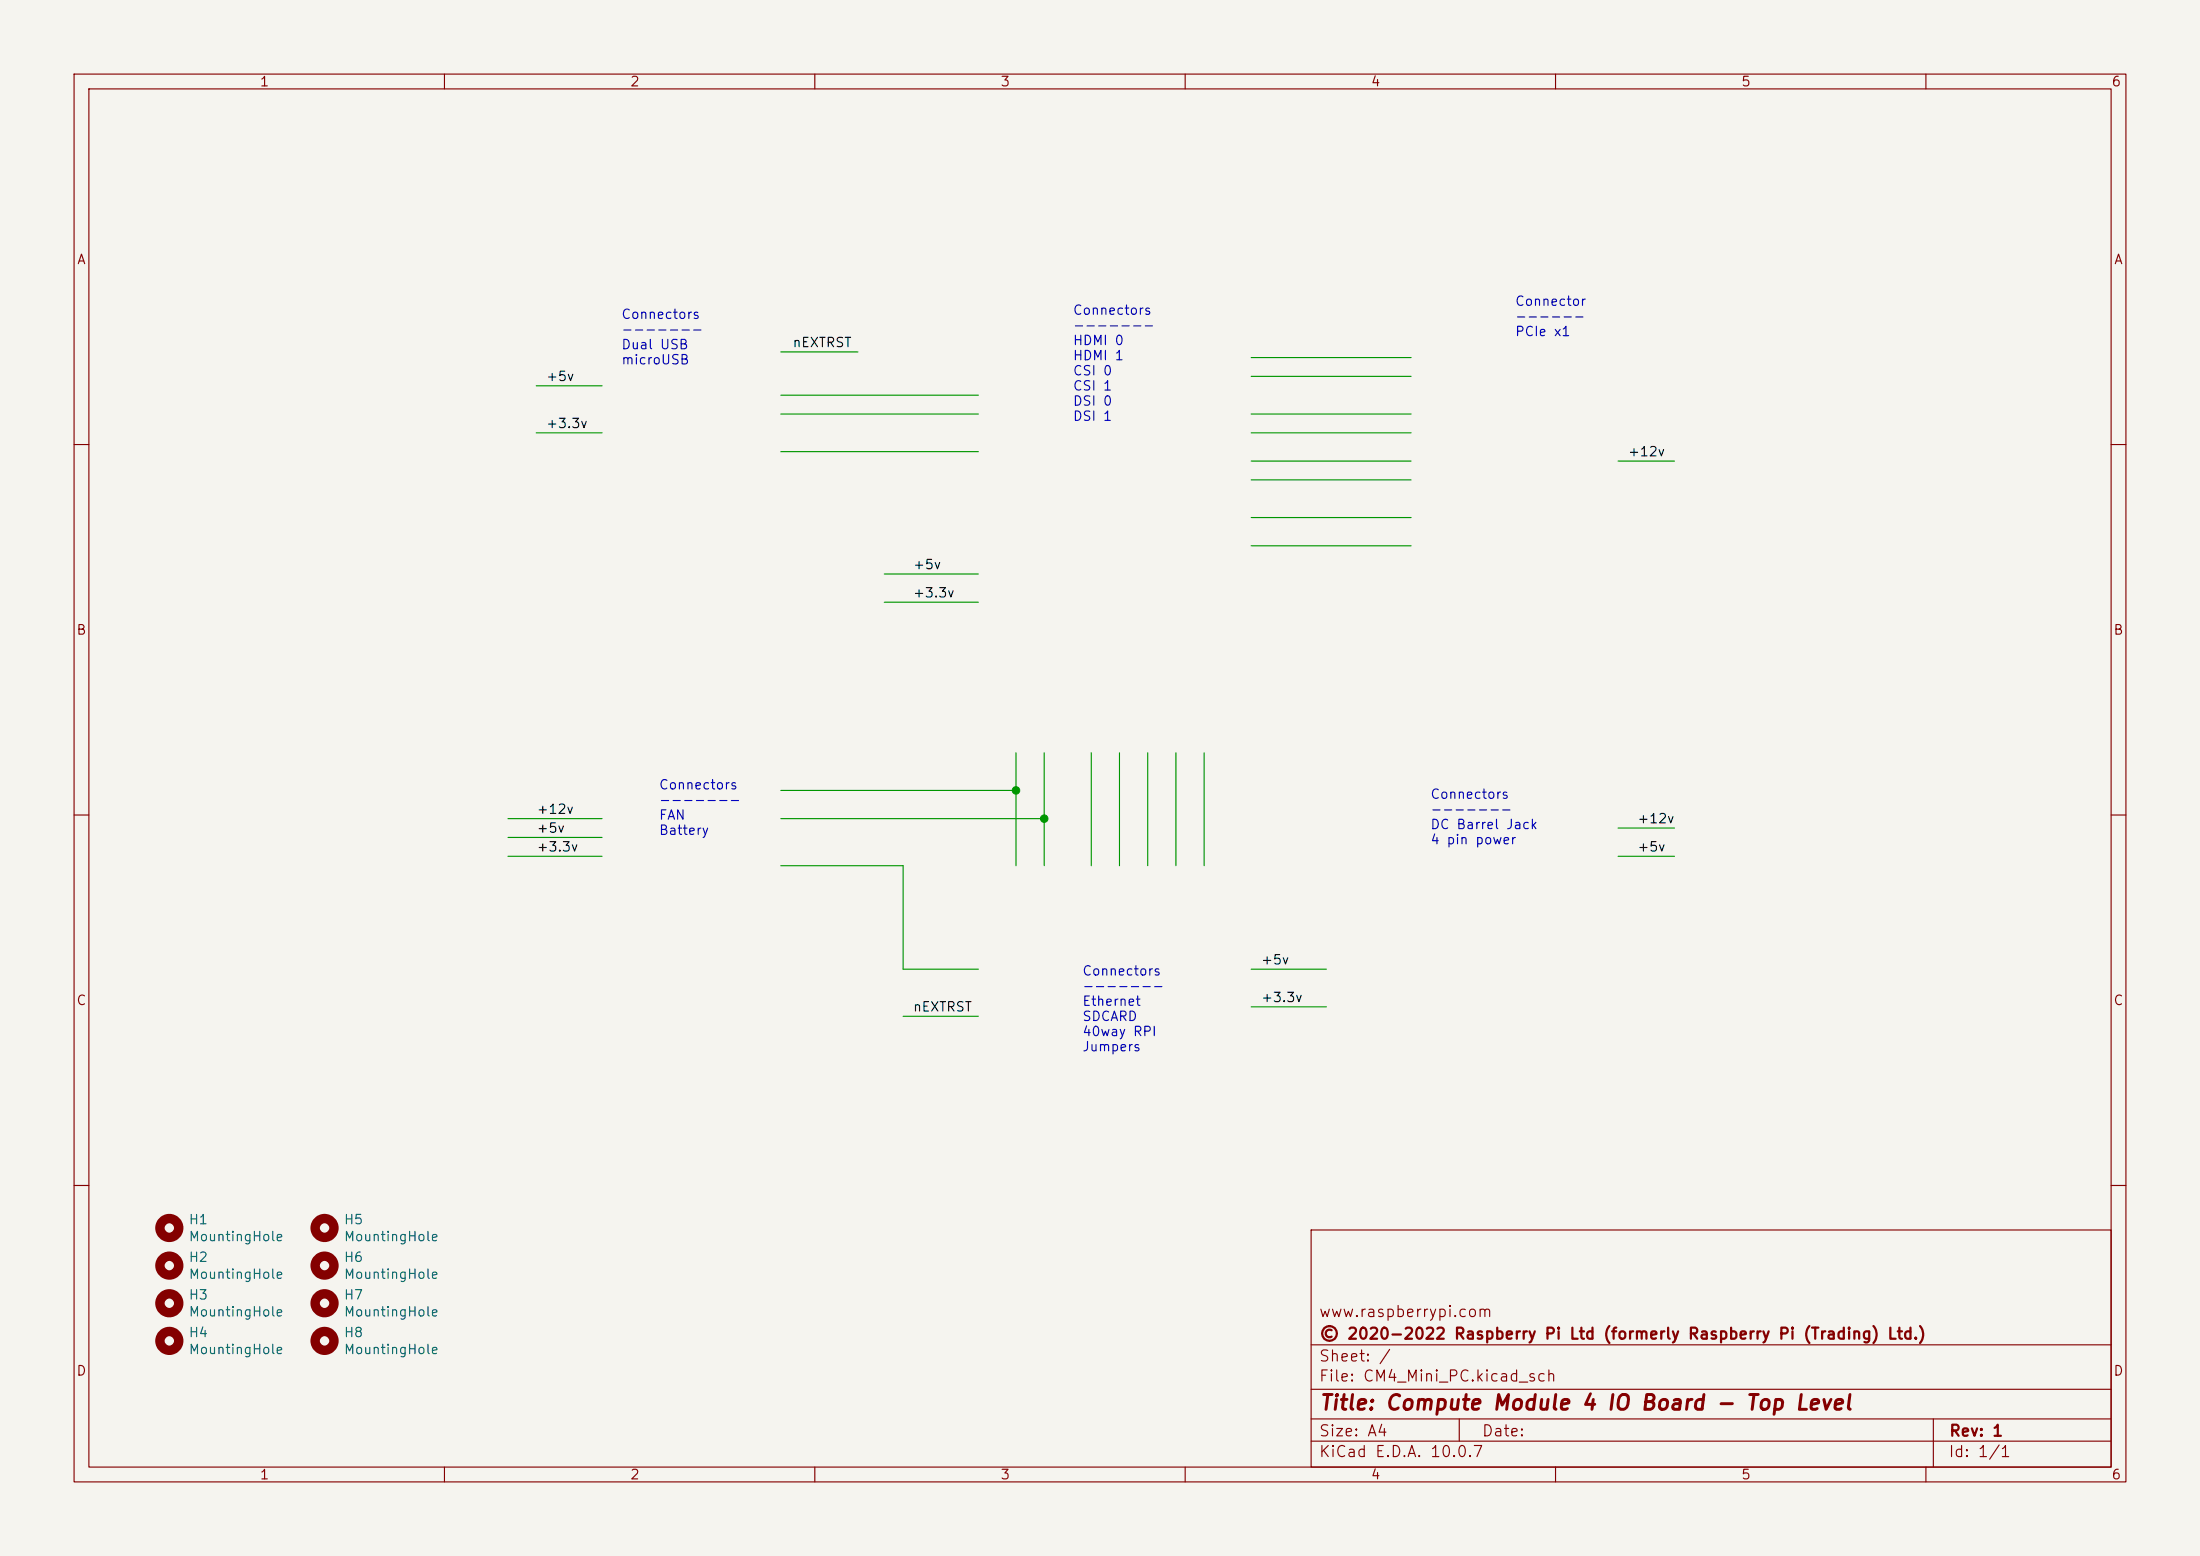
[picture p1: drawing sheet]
(kicad_sch
 (version 20260306)
 (generator "eeschema")
 (generator_version "10.0")
 (paper "A4")
 (title_block
  (title "Compute Module 4 IO Board - Top Level")
  (rev "1")
  (company "© 2020-2022 Raspberry Pi Ltd (formerly Raspberry Pi (Trading) Ltd.)")
  (comment 1 "www.raspberrypi.com"))
 (lib_symbols
  (symbol "Mechanical:MountingHole" (exclude_from_sim no) (in_bom yes) (on_board yes)
   (in_pos_files yes)
   (duplicate_pin_numbers_are_jumpers no)
   (property "Reference" "H" (at 0 5.08 0) (show_name no) (do_not_autoplace no) (effects (font (size 1.27 1.27))))
   (property "Value" "MountingHole" (at 0 3.175 0) (show_name no) (do_not_autoplace no) (effects (font (size 1.27 1.27))))
   (property "Footprint" "" (at 0 0 0) (show_name no) (do_not_autoplace no) (hide yes) (effects (font (size 1.27 1.27))))
   (property "Datasheet" "" (at 0 0 0) (show_name no) (do_not_autoplace no) (hide yes) (effects (font (size 1.27 1.27))))
   (property "Description" "Mounting Hole without connection" (at 0 0 0) (show_name no) (do_not_autoplace no) (hide yes) (effects (font (size 1.27 1.27))))
   (symbol "MountingHole_0_1"
    (circle (center 0 0) (radius 1.27) (stroke (width 1.27) (type default)) (fill (type none))))
   (embedded_fonts no)))
 (text "Connectors\n-------\nFAN\nBattery"
  (exclude_from_sim no)
  (at 88.9 113.03 0)
  (effects (font (size 1.27 1.27)) (justify left bottom)))
 (text "Connector\n------\nPCIe x1"
  (exclude_from_sim no)
  (at 204.47 45.72 0)
  (effects (font (size 1.27 1.27)) (justify left bottom)))
 (text "Connectors\n-------\nDC Barrel Jack\n4 pin power"
  (exclude_from_sim no)
  (at 193.04 114.3 0)
  (effects (font (size 1.27 1.27)) (justify left bottom)))
 (text "Connectors\n-------\nDual USB\nmicroUSB"
  (exclude_from_sim no)
  (at 83.82 49.53 0)
  (effects (font (size 1.27 1.27)) (justify left bottom)))
 (text "Connectors\n-------\nEthernet\nSDCARD\n40way RPI\nJumpers"
  (exclude_from_sim no)
  (at 146.05 142.24 0)
  (effects (font (size 1.27 1.27)) (justify left bottom)))
 (text "Connectors\n-------\nHDMI 0\nHDMI 1\nCSI 0\nCSI 1\nDSI 0\nDSI 1"
  (exclude_from_sim no)
  (at 144.78 57.15 0)
  (effects (font (size 1.27 1.27)) (justify left bottom)))
 (junction
  (at 140.97 110.49)
  (diameter 1.016)
  (color 0 0 0 0))
 (junction
  (at 137.16 106.68)
  (diameter 1.016)
  (color 0 0 0 0))
 (wire
  (pts (xy 81.28 52.07) (xy 72.39 52.07))
  (stroke (width 0) (type solid)))
 (wire
  (pts (xy 168.91 55.88) (xy 190.5 55.88))
  (stroke (width 0) (type solid)))
 (wire
  (pts (xy 105.41 47.498) (xy 115.824 47.498))
  (stroke (width 0) (type solid)))
 (wire
  (pts (xy 168.91 69.85) (xy 190.5 69.85))
  (stroke (width 0) (type solid)))
 (wire
  (pts (xy 151.13 116.84) (xy 151.13 101.6))
  (stroke (width 0) (type solid)))
 (wire
  (pts (xy 137.16 101.6) (xy 137.16 106.68))
  (stroke (width 0) (type solid)))
 (wire
  (pts (xy 162.56 116.84) (xy 162.56 101.6))
  (stroke (width 0) (type solid)))
 (wire
  (pts (xy 147.32 101.6) (xy 147.32 116.84))
  (stroke (width 0) (type solid)))
 (wire
  (pts (xy 168.91 135.89) (xy 179.07 135.89))
  (stroke (width 0) (type solid)))
 (wire
  (pts (xy 105.41 55.88) (xy 132.08 55.88))
  (stroke (width 0) (type solid)))
 (wire
  (pts (xy 140.97 110.49) (xy 140.97 101.6))
  (stroke (width 0) (type solid)))
 (wire
  (pts (xy 168.91 58.42) (xy 190.5 58.42))
  (stroke (width 0) (type solid)))
 (wire
  (pts (xy 105.41 110.49) (xy 140.97 110.49))
  (stroke (width 0) (type solid)))
 (wire
  (pts (xy 137.16 106.68) (xy 137.16 116.84))
  (stroke (width 0) (type solid)))
 (wire
  (pts (xy 168.91 50.8) (xy 190.5 50.8))
  (stroke (width 0) (type solid)))
 (wire
  (pts (xy 119.38 77.47) (xy 132.08 77.47))
  (stroke (width 0) (type solid)))
 (wire
  (pts (xy 168.91 64.77) (xy 190.5 64.77))
  (stroke (width 0) (type solid)))
 (wire
  (pts (xy 81.28 58.42) (xy 72.39 58.42))
  (stroke (width 0) (type solid)))
 (wire
  (pts (xy 218.44 62.23) (xy 226.06 62.23))
  (stroke (width 0) (type solid)))
 (wire
  (pts (xy 218.44 111.76) (xy 226.06 111.76))
  (stroke (width 0) (type solid)))
 (wire
  (pts (xy 105.41 106.68) (xy 137.16 106.68))
  (stroke (width 0) (type solid)))
 (wire
  (pts (xy 68.58 113.03) (xy 81.28 113.03))
  (stroke (width 0) (type solid)))
 (wire
  (pts (xy 158.75 101.6) (xy 158.75 116.84))
  (stroke (width 0) (type solid)))
 (wire
  (pts (xy 105.41 116.84) (xy 121.92 116.84))
  (stroke (width 0) (type solid)))
 (wire
  (pts (xy 154.94 116.84) (xy 154.94 101.6))
  (stroke (width 0) (type solid)))
 (wire
  (pts (xy 105.41 60.96) (xy 132.08 60.96))
  (stroke (width 0) (type solid)))
 (wire
  (pts (xy 81.28 115.57) (xy 68.58 115.57))
  (stroke (width 0) (type solid)))
 (wire
  (pts (xy 132.08 81.28) (xy 119.38 81.28))
  (stroke (width 0) (type solid)))
 (wire
  (pts (xy 179.07 130.81) (xy 168.91 130.81))
  (stroke (width 0) (type solid)))
 (wire
  (pts (xy 168.91 73.66) (xy 190.5 73.66))
  (stroke (width 0) (type solid)))
 (wire
  (pts (xy 168.91 62.23) (xy 190.5 62.23))
  (stroke (width 0) (type solid)))
 (wire
  (pts (xy 105.41 53.34) (xy 132.08 53.34))
  (stroke (width 0) (type solid)))
 (wire
  (pts (xy 218.44 115.57) (xy 226.06 115.57))
  (stroke (width 0) (type solid)))
 (wire
  (pts (xy 68.58 110.49) (xy 81.28 110.49))
  (stroke (width 0) (type solid)))
 (wire
  (pts (xy 121.92 137.16) (xy 132.08 137.16))
  (stroke (width 0) (type solid)))
 (wire
  (pts (xy 168.91 48.26) (xy 190.5 48.26))
  (stroke (width 0) (type solid)))
 (wire
  (pts (xy 121.92 130.81) (xy 121.92 116.84))
  (stroke (width 0) (type solid)))
 (wire
  (pts (xy 140.97 116.84) (xy 140.97 110.49))
  (stroke (width 0) (type solid)))
 (wire
  (pts (xy 132.08 130.81) (xy 121.92 130.81))
  (stroke (width 0) (type solid)))
 (label "+5v"
  (at 220.98 115.57 0)
  (effects (font (size 1.27 1.27)) (justify left bottom)))
 (label "+12v"
  (at 72.39 110.49 0)
  (effects (font (size 1.27 1.27)) (justify left bottom)))
 (label "+5v"
  (at 170.18 130.81 0)
  (effects (font (size 1.27 1.27)) (justify left bottom)))
 (label "+5v"
  (at 123.19 77.47 0)
  (effects (font (size 1.27 1.27)) (justify left bottom)))
 (label "+5v"
  (at 72.39 113.03 0)
  (effects (font (size 1.27 1.27)) (justify left bottom)))
 (label "+3.3v"
  (at 73.66 58.42 0)
  (effects (font (size 1.27 1.27)) (justify left bottom)))
 (label "+12v"
  (at 220.98 111.76 0)
  (effects (font (size 1.27 1.27)) (justify left bottom)))
 (label "+3.3v"
  (at 72.39 115.57 0)
  (effects (font (size 1.27 1.27)) (justify left bottom)))
 (label "+3.3v"
  (at 170.18 135.89 0)
  (effects (font (size 1.27 1.27)) (justify left bottom)))
 (label "+5v"
  (at 73.66 52.07 0)
  (effects (font (size 1.27 1.27)) (justify left bottom)))
 (label "nEXTRST"
  (at 106.934 47.498 0)
  (effects (font (size 1.27 1.27)) (justify left bottom)))
 (label "+3.3v"
  (at 123.19 81.28 0)
  (effects (font (size 1.27 1.27)) (justify left bottom)))
 (label "+12v"
  (at 219.71 62.23 0)
  (effects (font (size 1.27 1.27)) (justify left bottom)))
 (label "nEXTRST"
  (at 123.19 137.16 0)
  (effects (font (size 1.27 1.27)) (justify left bottom)))
 (symbol
  (lib_id "Mechanical:MountingHole")
  (at 22.86 180.975 0)
  (unit 1)
  (body_style 1)
  (exclude_from_sim no)
  (in_bom yes)
  (on_board yes)
  (in_pos_files yes)
  (dnp no)
  (property "Reference" "H4" (at 25.4 179.832 0) (show_name no) (do_not_autoplace no) (effects (font (size 1.27 1.27)) (justify left)))
  (property "Value" "MountingHole" (at 25.4 182.118 0) (show_name no) (do_not_autoplace no) (effects (font (size 1.27 1.27)) (justify left)))
  (property "Footprint" "MountingHole:MountingHole_2.7mm_M2.5" (at 22.86 180.975 0) (hide yes) (show_name no) (do_not_autoplace no) (effects (font (size 1.27 1.27))))
  (property "Datasheet" "" (at 22.86 180.975 0) (hide yes) (show_name no) (do_not_autoplace no) (effects (font (size 1.27 1.27))))
  (property "Description" "" (at 22.86 180.975 0) (show_name no) (do_not_autoplace no) (effects (font (size 1.27 1.27))))
  (property "Field4" "nf" (at 22.86 180.975 0) (hide yes) (show_name no) (do_not_autoplace no) (effects (font (size 1.27 1.27))))
  (property "Field5" "nf" (at 22.86 180.975 0) (hide yes) (show_name no) (do_not_autoplace no) (effects (font (size 1.27 1.27))))
  (property "Field6" "nf" (at 22.86 180.975 0) (hide yes) (show_name no) (do_not_autoplace no) (effects (font (size 1.27 1.27))))
  (property "Field7" "nf" (at 22.86 180.975 0) (hide yes) (show_name no) (do_not_autoplace no) (effects (font (size 1.27 1.27))))
  (property "Part Description" "M2.5 mounting hole" (at 22.86 180.975 0) (hide yes) (show_name no) (do_not_autoplace no) (effects (font (size 1.27 1.27)))))
 (symbol
  (lib_id "Mechanical:MountingHole")
  (at 22.86 175.895 0)
  (unit 1)
  (body_style 1)
  (exclude_from_sim no)
  (in_bom yes)
  (on_board yes)
  (in_pos_files yes)
  (dnp no)
  (property "Reference" "H3" (at 25.4 174.752 0) (show_name no) (do_not_autoplace no) (effects (font (size 1.27 1.27)) (justify left)))
  (property "Value" "MountingHole" (at 25.4 177.038 0) (show_name no) (do_not_autoplace no) (effects (font (size 1.27 1.27)) (justify left)))
  (property "Footprint" "MountingHole:MountingHole_2.7mm_M2.5" (at 22.86 175.895 0) (hide yes) (show_name no) (do_not_autoplace no) (effects (font (size 1.27 1.27))))
  (property "Datasheet" "" (at 22.86 175.895 0) (hide yes) (show_name no) (do_not_autoplace no) (effects (font (size 1.27 1.27))))
  (property "Description" "" (at 22.86 175.895 0) (show_name no) (do_not_autoplace no) (effects (font (size 1.27 1.27))))
  (property "Field4" "nf" (at 22.86 175.895 0) (hide yes) (show_name no) (do_not_autoplace no) (effects (font (size 1.27 1.27))))
  (property "Field5" "nf" (at 22.86 175.895 0) (hide yes) (show_name no) (do_not_autoplace no) (effects (font (size 1.27 1.27))))
  (property "Field6" "nf" (at 22.86 175.895 0) (hide yes) (show_name no) (do_not_autoplace no) (effects (font (size 1.27 1.27))))
  (property "Field7" "nf" (at 22.86 175.895 0) (hide yes) (show_name no) (do_not_autoplace no) (effects (font (size 1.27 1.27))))
  (property "Part Description" "M2.5 mounting hole" (at 22.86 175.895 0) (hide yes) (show_name no) (do_not_autoplace no) (effects (font (size 1.27 1.27)))))
 (symbol
  (lib_id "Mechanical:MountingHole")
  (at 22.86 170.815 0)
  (unit 1)
  (body_style 1)
  (exclude_from_sim no)
  (in_bom yes)
  (on_board yes)
  (in_pos_files yes)
  (dnp no)
  (property "Reference" "H2" (at 25.4 169.672 0) (show_name no) (do_not_autoplace no) (effects (font (size 1.27 1.27)) (justify left)))
  (property "Value" "MountingHole" (at 25.4 171.958 0) (show_name no) (do_not_autoplace no) (effects (font (size 1.27 1.27)) (justify left)))
  (property "Footprint" "MountingHole:MountingHole_2.7mm_M2.5" (at 22.86 170.815 0) (hide yes) (show_name no) (do_not_autoplace no) (effects (font (size 1.27 1.27))))
  (property "Datasheet" "" (at 22.86 170.815 0) (hide yes) (show_name no) (do_not_autoplace no) (effects (font (size 1.27 1.27))))
  (property "Description" "" (at 22.86 170.815 0) (show_name no) (do_not_autoplace no) (effects (font (size 1.27 1.27))))
  (property "Field4" "nf" (at 22.86 170.815 0) (hide yes) (show_name no) (do_not_autoplace no) (effects (font (size 1.27 1.27))))
  (property "Field5" "nf" (at 22.86 170.815 0) (hide yes) (show_name no) (do_not_autoplace no) (effects (font (size 1.27 1.27))))
  (property "Field6" "nf" (at 22.86 170.815 0) (hide yes) (show_name no) (do_not_autoplace no) (effects (font (size 1.27 1.27))))
  (property "Field7" "nf" (at 22.86 170.815 0) (hide yes) (show_name no) (do_not_autoplace no) (effects (font (size 1.27 1.27))))
  (property "Part Description" "M2.5 mounting hole" (at 22.86 170.815 0) (hide yes) (show_name no) (do_not_autoplace no) (effects (font (size 1.27 1.27)))))
 (symbol
  (lib_id "Mechanical:MountingHole")
  (at 22.86 165.735 0)
  (unit 1)
  (body_style 1)
  (exclude_from_sim no)
  (in_bom yes)
  (on_board yes)
  (in_pos_files yes)
  (dnp no)
  (property "Reference" "H1" (at 25.4 164.592 0) (show_name no) (do_not_autoplace no) (effects (font (size 1.27 1.27)) (justify left)))
  (property "Value" "MountingHole" (at 25.4 166.878 0) (show_name no) (do_not_autoplace no) (effects (font (size 1.27 1.27)) (justify left)))
  (property "Footprint" "MountingHole:MountingHole_2.7mm_M2.5" (at 22.86 165.735 0) (hide yes) (show_name no) (do_not_autoplace no) (effects (font (size 1.27 1.27))))
  (property "Datasheet" "" (at 22.86 165.735 0) (hide yes) (show_name no) (do_not_autoplace no) (effects (font (size 1.27 1.27))))
  (property "Description" "" (at 22.86 165.735 0) (show_name no) (do_not_autoplace no) (effects (font (size 1.27 1.27))))
  (property "Field4" "nf" (at 22.86 165.735 0) (hide yes) (show_name no) (do_not_autoplace no) (effects (font (size 1.27 1.27))))
  (property "Field5" "nf" (at 22.86 165.735 0) (hide yes) (show_name no) (do_not_autoplace no) (effects (font (size 1.27 1.27))))
  (property "Field6" "nf" (at 22.86 165.735 0) (hide yes) (show_name no) (do_not_autoplace no) (effects (font (size 1.27 1.27))))
  (property "Field7" "nf" (at 22.86 165.735 0) (hide yes) (show_name no) (do_not_autoplace no) (effects (font (size 1.27 1.27))))
  (property "Part Description" "M2.5 mounting hole" (at 22.86 165.735 0) (hide yes) (show_name no) (do_not_autoplace no) (effects (font (size 1.27 1.27)))))
 (symbol
  (lib_id "Mechanical:MountingHole")
  (at 43.815 165.735 0)
  (unit 1)
  (body_style 1)
  (exclude_from_sim no)
  (in_bom yes)
  (on_board yes)
  (in_pos_files yes)
  (dnp no)
  (property "Reference" "H5" (at 46.355 164.592 0) (show_name no) (do_not_autoplace no) (effects (font (size 1.27 1.27)) (justify left)))
  (property "Value" "MountingHole" (at 46.355 166.878 0) (show_name no) (do_not_autoplace no) (effects (font (size 1.27 1.27)) (justify left)))
  (property "Footprint" "MountingHole:MountingHole_2.7mm_M2.5" (at 43.815 165.735 0) (hide yes) (show_name no) (do_not_autoplace no) (effects (font (size 1.27 1.27))))
  (property "Datasheet" "" (at 43.815 165.735 0) (hide yes) (show_name no) (do_not_autoplace no) (effects (font (size 1.27 1.27))))
  (property "Description" "" (at 43.815 165.735 0) (show_name no) (do_not_autoplace no) (effects (font (size 1.27 1.27))))
  (property "Field4" "nf" (at 43.815 165.735 0) (hide yes) (show_name no) (do_not_autoplace no) (effects (font (size 1.27 1.27))))
  (property "Field5" "nf" (at 43.815 165.735 0) (hide yes) (show_name no) (do_not_autoplace no) (effects (font (size 1.27 1.27))))
  (property "Field6" "nf" (at 43.815 165.735 0) (hide yes) (show_name no) (do_not_autoplace no) (effects (font (size 1.27 1.27))))
  (property "Field7" "nf" (at 43.815 165.735 0) (hide yes) (show_name no) (do_not_autoplace no) (effects (font (size 1.27 1.27))))
  (property "Part Description" "M2.5 mounting hole" (at 43.815 165.735 0) (hide yes) (show_name no) (do_not_autoplace no) (effects (font (size 1.27 1.27)))))
 (symbol
  (lib_id "Mechanical:MountingHole")
  (at 43.815 180.975 0)
  (unit 1)
  (body_style 1)
  (exclude_from_sim no)
  (in_bom yes)
  (on_board yes)
  (in_pos_files yes)
  (dnp no)
  (property "Reference" "H8" (at 46.355 179.832 0) (show_name no) (do_not_autoplace no) (effects (font (size 1.27 1.27)) (justify left)))
  (property "Value" "MountingHole" (at 46.355 182.118 0) (show_name no) (do_not_autoplace no) (effects (font (size 1.27 1.27)) (justify left)))
  (property "Footprint" "MountingHole:MountingHole_2.7mm_M2.5" (at 43.815 180.975 0) (hide yes) (show_name no) (do_not_autoplace no) (effects (font (size 1.27 1.27))))
  (property "Datasheet" "" (at 43.815 180.975 0) (hide yes) (show_name no) (do_not_autoplace no) (effects (font (size 1.27 1.27))))
  (property "Description" "" (at 43.815 180.975 0) (show_name no) (do_not_autoplace no) (effects (font (size 1.27 1.27))))
  (property "Field4" "nf" (at 43.815 180.975 0) (hide yes) (show_name no) (do_not_autoplace no) (effects (font (size 1.27 1.27))))
  (property "Field5" "nf" (at 43.815 180.975 0) (hide yes) (show_name no) (do_not_autoplace no) (effects (font (size 1.27 1.27))))
  (property "Field6" "nf" (at 43.815 180.975 0) (hide yes) (show_name no) (do_not_autoplace no) (effects (font (size 1.27 1.27))))
  (property "Field7" "nf" (at 43.815 180.975 0) (hide yes) (show_name no) (do_not_autoplace no) (effects (font (size 1.27 1.27))))
  (property "Part Description" "M2.5 mounting hole" (at 43.815 180.975 0) (hide yes) (show_name no) (do_not_autoplace no) (effects (font (size 1.27 1.27)))))
 (symbol
  (lib_id "Mechanical:MountingHole")
  (at 43.815 175.895 0)
  (unit 1)
  (body_style 1)
  (exclude_from_sim no)
  (in_bom yes)
  (on_board yes)
  (in_pos_files yes)
  (dnp no)
  (property "Reference" "H7" (at 46.355 174.752 0) (show_name no) (do_not_autoplace no) (effects (font (size 1.27 1.27)) (justify left)))
  (property "Value" "MountingHole" (at 46.355 177.038 0) (show_name no) (do_not_autoplace no) (effects (font (size 1.27 1.27)) (justify left)))
  (property "Footprint" "MountingHole:MountingHole_2.7mm_M2.5" (at 43.815 175.895 0) (hide yes) (show_name no) (do_not_autoplace no) (effects (font (size 1.27 1.27))))
  (property "Datasheet" "" (at 43.815 175.895 0) (hide yes) (show_name no) (do_not_autoplace no) (effects (font (size 1.27 1.27))))
  (property "Description" "" (at 43.815 175.895 0) (show_name no) (do_not_autoplace no) (effects (font (size 1.27 1.27))))
  (property "Field4" "nf" (at 43.815 175.895 0) (hide yes) (show_name no) (do_not_autoplace no) (effects (font (size 1.27 1.27))))
  (property "Field5" "nf" (at 43.815 175.895 0) (hide yes) (show_name no) (do_not_autoplace no) (effects (font (size 1.27 1.27))))
  (property "Field6" "nf" (at 43.815 175.895 0) (hide yes) (show_name no) (do_not_autoplace no) (effects (font (size 1.27 1.27))))
  (property "Field7" "nf" (at 43.815 175.895 0) (hide yes) (show_name no) (do_not_autoplace no) (effects (font (size 1.27 1.27))))
  (property "Part Description" "M2.5 mounting hole" (at 43.815 175.895 0) (hide yes) (show_name no) (do_not_autoplace no) (effects (font (size 1.27 1.27)))))
 (symbol
  (lib_id "Mechanical:MountingHole")
  (at 43.815 170.815 0)
  (unit 1)
  (body_style 1)
  (exclude_from_sim no)
  (in_bom yes)
  (on_board yes)
  (in_pos_files yes)
  (dnp no)
  (property "Reference" "H6" (at 46.355 169.672 0) (show_name no) (do_not_autoplace no) (effects (font (size 1.27 1.27)) (justify left)))
  (property "Value" "MountingHole" (at 46.355 171.958 0) (show_name no) (do_not_autoplace no) (effects (font (size 1.27 1.27)) (justify left)))
  (property "Footprint" "MountingHole:MountingHole_2.7mm_M2.5" (at 43.815 170.815 0) (hide yes) (show_name no) (do_not_autoplace no) (effects (font (size 1.27 1.27))))
  (property "Datasheet" "" (at 43.815 170.815 0) (hide yes) (show_name no) (do_not_autoplace no) (effects (font (size 1.27 1.27))))
  (property "Description" "" (at 43.815 170.815 0) (show_name no) (do_not_autoplace no) (effects (font (size 1.27 1.27))))
  (property "Field4" "nf" (at 43.815 170.815 0) (hide yes) (show_name no) (do_not_autoplace no) (effects (font (size 1.27 1.27))))
  (property "Field5" "nf" (at 43.815 170.815 0) (hide yes) (show_name no) (do_not_autoplace no) (effects (font (size 1.27 1.27))))
  (property "Field6" "nf" (at 43.815 170.815 0) (hide yes) (show_name no) (do_not_autoplace no) (effects (font (size 1.27 1.27))))
  (property "Field7" "nf" (at 43.815 170.815 0) (hide yes) (show_name no) (do_not_autoplace no) (effects (font (size 1.27 1.27))))
  (property "Part Description" "M2.5 mounting hole" (at 43.815 170.815 0) (hide yes) (show_name no) (do_not_autoplace no) (effects (font (size 1.27 1.27)))))
 (sheet
  (at 132.08 116.84)
  (size 36.83 31.75)
  (exclude_from_sim no)
  (in_bom yes)
  (on_board yes)
  (dnp no)
  (stroke (width 0.1524) (type solid) (color 132 0 132 1))
  (fill (color 255 255 255 0))
  (property "Sheetname" "CM4_GPIO ( Ethernet, GPIO, SDCARD)" (at 132.08 151.13 0) (show_name no) (do_not_autoplace no) (effects (font (size 1.27 1.27)) (justify left bottom)))
  (property "Sheetfile" "CM4_GPIO.kicad_sch" (at 132.08 152.4 0) (show_name no) (do_not_autoplace no) (effects (font (size 1.27 1.27)) (justify left top)))
  (pin "ID_SC" output (at 162.56 116.84 90) (effects (font (size 1.27 1.27)) (justify right)))
  (pin "ID_SD" output (at 158.75 116.84 90) (effects (font (size 1.27 1.27)) (justify right)))
  (pin "CAM_GPIO" output (at 151.13 116.84 90) (effects (font (size 1.27 1.27)) (justify right)))
  (pin "SCL0" output (at 140.97 116.84 90) (effects (font (size 1.27 1.27)) (justify right)))
  (pin "SDA0" output (at 137.16 116.84 90) (effects (font (size 1.27 1.27)) (justify right)))
  (pin "+5v" input (at 168.91 130.81 0) (effects (font (size 1.27 1.27)) (justify right)))
  (pin "+3.3v" output (at 168.91 135.89 0) (effects (font (size 1.27 1.27)) (justify right)))
  (pin "nEXTRST" output (at 132.08 137.16 180) (effects (font (size 1.27 1.27)) (justify left)))
  (pin "GLOBAL_EN" input (at 132.08 130.81 180) (effects (font (size 1.27 1.27)) (justify left)))
  (pin "GPIO_VREF" output (at 147.32 116.84 90) (effects (font (size 1.27 1.27)) (justify right)))
  (pin "TV_OUT" input (at 154.94 116.84 90) (effects (font (size 1.27 1.27)) (justify right))))
 (sheet
  (at 132.08 39.37)
  (size 36.83 62.23)
  (exclude_from_sim no)
  (in_bom yes)
  (on_board yes)
  (dnp no)
  (stroke (width 0.1524) (type solid) (color 132 0 132 1))
  (fill (color 255 255 255 0))
  (property "Sheetname" "CM4_HighSpeed" (at 132.08 35.56 0) (show_name no) (do_not_autoplace no) (effects (font (size 1.27 1.27)) (justify left bottom)))
  (property "Sheetfile" "CM4_HighSpeed.kicad_sch" (at 132.08 36.83 0) (show_name no) (do_not_autoplace no) (effects (font (size 1.27 1.27)) (justify left top)))
  (pin "USB2_N" bidirectional (at 132.08 55.88 180) (effects (font (size 1.27 1.27)) (justify left)))
  (pin "USB2_P" bidirectional (at 132.08 53.34 180) (effects (font (size 1.27 1.27)) (justify left)))
  (pin "ID_SC" input (at 162.56 101.6 270) (effects (font (size 1.27 1.27)) (justify left)))
  (pin "ID_SD" input (at 158.75 101.6 270) (effects (font (size 1.27 1.27)) (justify left)))
  (pin "CAM_GPIO" input (at 151.13 101.6 270) (effects (font (size 1.27 1.27)) (justify left)))
  (pin "SCL0" input (at 140.97 101.6 270) (effects (font (size 1.27 1.27)) (justify left)))
  (pin "SDA0" input (at 137.16 101.6 270) (effects (font (size 1.27 1.27)) (justify left)))
  (pin "+5v" input (at 132.08 77.47 180) (effects (font (size 1.27 1.27)) (justify left)))
  (pin "PCIE_CLK_P" output (at 168.91 62.23 0) (effects (font (size 1.27 1.27)) (justify right)))
  (pin "PCIE_CLK_N" output (at 168.91 64.77 0) (effects (font (size 1.27 1.27)) (justify right)))
  (pin "PCIE_TX_P" output (at 168.91 48.26 0) (effects (font (size 1.27 1.27)) (justify right)))
  (pin "PCIE_TX_N" output (at 168.91 50.8 0) (effects (font (size 1.27 1.27)) (justify right)))
  (pin "PCIE_nRST" output (at 168.91 69.85 0) (effects (font (size 1.27 1.27)) (justify right)))
  (pin "PCIE_RX_P" input (at 168.91 55.88 0) (effects (font (size 1.27 1.27)) (justify right)))
  (pin "PCIE_RX_N" input (at 168.91 58.42 0) (effects (font (size 1.27 1.27)) (justify right)))
  (pin "PCIE_CLK_nREQ" input (at 168.91 73.66 0) (effects (font (size 1.27 1.27)) (justify right)))
  (pin "+3.3v" input (at 132.08 81.28 180) (effects (font (size 1.27 1.27)) (justify left)))
  (pin "USBOTG_ID" input (at 132.08 60.96 180) (effects (font (size 1.27 1.27)) (justify left)))
  (pin "GPIO_VREF" input (at 147.32 101.6 270) (effects (font (size 1.27 1.27)) (justify left)))
  (pin "TV_OUT" output (at 154.94 101.6 270) (effects (font (size 1.27 1.27)) (justify left))))
 (sheet
  (at 190.5 104.14)
  (size 27.94 20.32)
  (exclude_from_sim no)
  (in_bom yes)
  (on_board yes)
  (dnp no)
  (stroke (width 0.1524) (type solid) (color 132 0 132 1))
  (fill (color 255 255 255 0))
  (property "Sheetname" "PSUs" (at 190.5 103.5045 0) (show_name no) (do_not_autoplace no) (effects (font (size 1.27 1.27)) (justify left bottom)))
  (property "Sheetfile" "PSUs.kicad_sch" (at 190.5 125.73 0) (show_name no) (do_not_autoplace no) (effects (font (size 1.27 1.27)) (justify left top)))
  (pin "+5v" output (at 218.44 115.57 0) (effects (font (size 1.27 1.27)) (justify right)))
  (pin "+12v" output (at 218.44 111.76 0) (effects (font (size 1.27 1.27)) (justify right))))
 (sheet
  (at 81.28 39.878)
  (size 24.13 28.702)
  (exclude_from_sim no)
  (in_bom yes)
  (on_board yes)
  (dnp no)
  (stroke (width 0.1524) (type solid) (color 132 0 132 1))
  (fill (color 255 255 255 0))
  (property "Sheetname" "USB2-HUB" (at 81.28 39.2425 0) (show_name no) (do_not_autoplace no) (effects (font (size 1.27 1.27)) (justify left bottom)))
  (property "Sheetfile" "USB2-HUB.kicad_sch" (at 81.026 68.58 0) (show_name no) (do_not_autoplace no) (effects (font (size 1.27 1.27)) (justify left top)))
  (pin "USB2_N" bidirectional (at 105.41 55.88 0) (effects (font (size 1.27 1.27)) (justify right)))
  (pin "USB2_P" bidirectional (at 105.41 53.34 0) (effects (font (size 1.27 1.27)) (justify right)))
  (pin "+5v" input (at 81.28 52.07 180) (effects (font (size 1.27 1.27)) (justify left)))
  (pin "+3.3v" input (at 81.28 58.42 180) (effects (font (size 1.27 1.27)) (justify left)))
  (pin "nEXTRST" input (at 105.41 47.498 0) (effects (font (size 1.27 1.27)) (justify right)))
  (pin "USBOTG" output (at 105.41 60.96 0) (effects (font (size 1.27 1.27)) (justify right))))
 (sheet
  (at 81.28 104.14)
  (size 24.13 20.32)
  (exclude_from_sim no)
  (in_bom yes)
  (on_board yes)
  (dnp no)
  (stroke (width 0.1524) (type solid) (color 132 0 132 1))
  (fill (color 255 255 255 0))
  (property "Sheetname" "RTC , Wakeup, FAN" (at 81.28 103.5045 0) (show_name no) (do_not_autoplace no) (effects (font (size 1.27 1.27)) (justify left bottom)))
  (property "Sheetfile" "RTC.kicad_sch" (at 81.28 124.9685 0) (show_name no) (do_not_autoplace no) (effects (font (size 1.27 1.27)) (justify left top)))
  (pin "SCL" input (at 105.41 110.49 0) (effects (font (size 1.27 1.27)) (justify right)))
  (pin "SDA" input (at 105.41 106.68 0) (effects (font (size 1.27 1.27)) (justify right)))
  (pin "+5v" input (at 81.28 113.03 180) (effects (font (size 1.27 1.27)) (justify left)))
  (pin "+3.3v" input (at 81.28 115.57 180) (effects (font (size 1.27 1.27)) (justify left)))
  (pin "GLOBAL_EN" output (at 105.41 116.84 0) (effects (font (size 1.27 1.27)) (justify right)))
  (pin "+12v" input (at 81.28 110.49 180) (effects (font (size 1.27 1.27)) (justify left)))))
